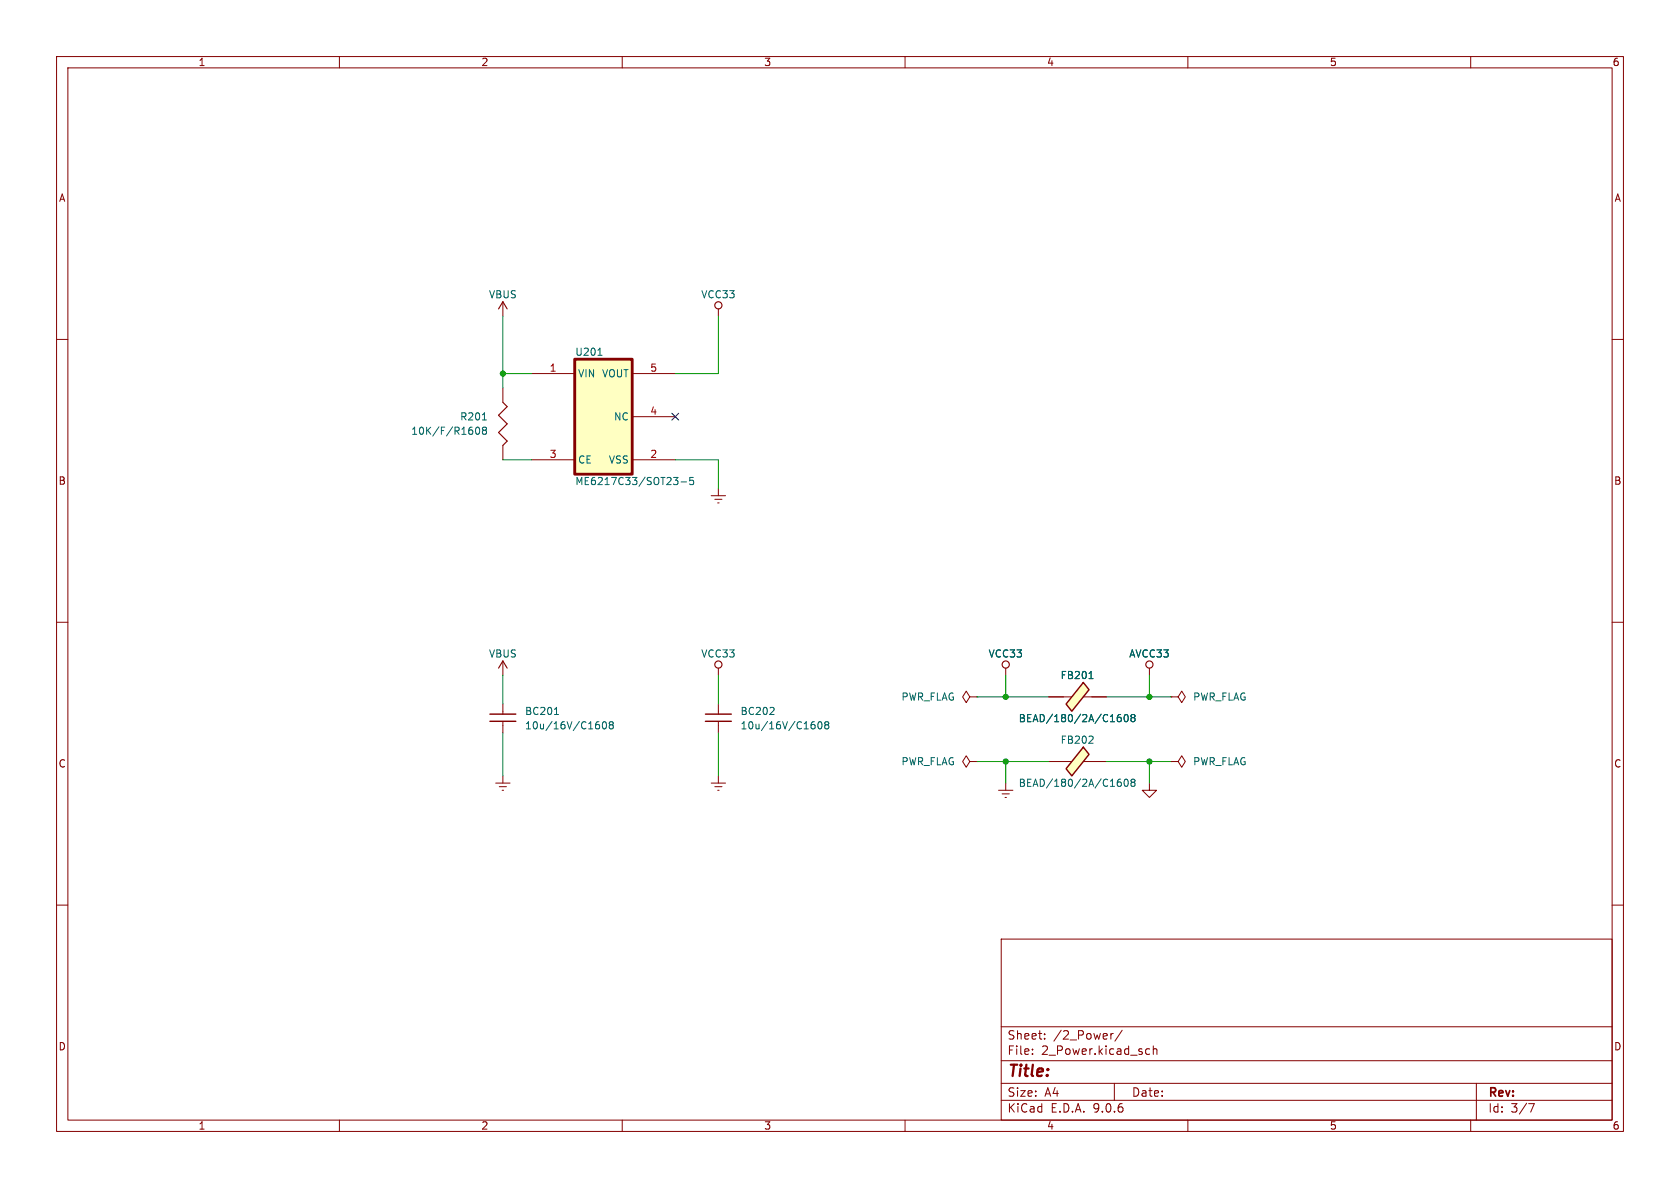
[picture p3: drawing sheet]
<svg xmlns="http://www.w3.org/2000/svg" width="297mm" height="210mm" viewBox="0 0 297 210" stroke-linecap="round" stroke-linejoin="round" font-family="sans-serif">
<g fill="none" stroke="#840000" stroke-width=".18">
<path d="M10 10h277v190h-277zM12 12h273v186h-273zM60 10v2M110 10v2M160 10v2M210 10v2M260 10v2M10 60h2M285 60h2M10 110h2M285 110h2M10 160h2"/>
<path d="M177 166h108v32h-108zM285 160h2M60 198v2M110 198v2M160 198v2M177 194.5h108M177 191.5h108M177 187.5h108M177 181.5h108M182.5 186.3v.1M182.5 185.5v.1M184.7 183.6v.1"/>
<path d="M184.7 182.8v.1M196.8 182.7l-.3 .1-.1 .2M197 191.5v3M198.4 182.1l-1.3 2M202.7 186.3h.5M202.7 185.5h.5M203.9 185.5l.2-.1 .4 .1v.9M203.9 184.9v1.5M210 198v2M260 198v2M261 191.5v6.5M270.2 195.1h1l-.6 1.5"/>
</g>
<path d="M191.5 120.7l1 1.2-3 3.8-1-1.2z" fill="#ffffc2"/>
<g fill="none" stroke="#840000" stroke-width=".18">
<path d="M88.9 116.8v2.6M171.4 123.2l-.6-1-.6 1 .6 1 .6-1h1.3M171.4 134.6l-.6-1-.6 1 .6 1 .6-1h1.3M172.7 123.2h.1M172.7 134.6h.1M176.5 139.7h2.6M177.8 138.4v1.3M185.4 123.2h4.1M191.5 123.2h4.1M203.2 138.4v1.3h1.3l-1.3 1.3-1.3-1.3h1.3M207 134.6h1.3l.6-1 .6 1-.6 1-.6-1M207 134.6h.1"/>
<path d="M207 123.2h1.3l.6-1 .6 1-.6 1-.6-1M207 123.2h.1M177.2 140.3h1.2M177.7 141h.2"/>
</g>
<path d="M191.5 120.7l1 1.2-3 3.8-1-1.2z" fill="none" stroke="#840000" stroke-width=".25"/>
<path d="M192.5 120h.8M192.8 118.9l.1-.2v1.3M198.1 126.3l-.3 .1a.86 .86 0 0 0 0 1.2l.4-.1v-.5l-.2-.2h-.2l-.3 .2M198.8 126.4l.2-.1a.68 .68 0 0 1 .5 .6 .68 .68 0 0 1-.5 .7l-.2-.1-.1-.4zM200.2 126.9l-.3-.3 .3-.3h.2l.3 .3-.3 .3M200.2 126.9l-.3 .2 .1 .4 .2 .1 .3-.1 .2-.2v-.2l-.3-.2M200.2 126.9h.2" fill="none" stroke="#006464" stroke-width=".18"/>
<path d="M88.1 118.1l.8-1.3 .8 1.3" fill="none" stroke="#840000" stroke-width=".2"/>
<path d="M191.5 132.1l1 1.3-3 3.8-1-1.3z" fill="#ffffc2"/>
<g fill="none" stroke="#840000" stroke-width=".18">
<path d="M127 54.6v1.3M125.7 87.6h2.6M126.4 88.3h1.2M126.9 88.9h.2M127 86.4v1.2M127 118.1v1.3M177.8 118.1v1.3M203.2 118.1v1.3M125.7 138.4h2.6M126.4 139.1h1.2M126.9 139.7h.2M127 124.5v1.7"/>
<path d="M127 127.5v2M127 137.2v1.2M185.4 134.6h4.1M191.5 134.6h4.1"/>
</g>
<path d="M124.7 126.2h4.6M124.7 127.5h4.6M191.5 132.1l1 1.3-3 3.8-1-1.3z" fill="none" stroke="#840000" stroke-width=".25"/>
<g fill="none" stroke="#006464" stroke-width=".18">
<path d="M136.7 125.1l.1 .2v.3l-.7 .7h.7M143.6 128.1h.3l.2 .2-.1 .4-.4 .1M144 127.6h-.4M144.8 127.6h.1a.68 .68 0 0 1 .4 .6 .68 .68 0 0 1-.4 .6 .84 .84 0 0 1-.1-1.2zM146 128.1l-.2-.2 .2-.3h.3l.2 .2-.2 .3M146 128.1l-.2 .3 .1 .3 .1 .1h.4l.1-.2v-.2l-.2-.3M146 128.1h.3M193.1 130.2l.2 .2-.1 .3-.7 .7h.8M198.1 137.7l-.3 .1a.86 .86 0 0 0 0 1.2l.4-.1v-.4l-.2-.3h-.2l-.3 .3M198.8 137.9l.2-.2a.68 .68 0 0 1 .5 .7 .68 .68 0 0 1-.5 .6l-.2-.1-.1-.4zM200.2 138.3l-.3-.3 .3-.3h.2l.3 .3-.3 .3M200.2 138.3l-.3 .2 .1 .4 .2 .1 .3-.1 .2-.1v-.3l-.3-.2"/>
<path d="M200.2 138.3h.2"/>
</g>
<g fill="none" stroke="#840000" stroke-width=".2">
<circle cx="127" cy="54" r=".63"/>
<circle cx="127" cy="117.5" r=".63"/>
<circle cx="177.8" cy="117.5" r=".63"/>
<circle cx="203.2" cy="117.5" r=".63"/>
</g>
<path d="M101.6 63.5h10.2v20.3h-10.2z" fill="#ffffc2"/>
<path d="M101.6 63.5h10.2v20.3h-10.2z" fill="none" stroke="#840000" stroke-width=".51"/>
<g fill="none" stroke="#840000" stroke-width=".18">
<path d="M88.9 53.3v2.6M88.9 68.6v2.5M88.9 78.7v2.6M94 66h7.6M111.8 66h7.6M111.8 73.7h7.6M94 81.3h7.6M111.8 81.3h7.6M87.6 138.4h2.6M88.3 139.1h1.2M88.8 139.7h.2M88.9 124.5v1.7"/>
<path d="M88.9 127.5v2M88.9 137.2v1.2M185.4 123.2h2.6M193 123.2h2.6"/>
</g>
<g fill="none" stroke="#006464" stroke-width=".18">
<path d="M83.5 76.1v.6M84.3 75.6l.1-.1a.68 .68 0 0 1 .4 .6 .68 .68 0 0 1-.4 .7 .84 .84 0 0 1-.1-1.2zM85.3 74.2h.7M85.5 76.1l-.2-.3 .2-.3h.3l.2 .3-.2 .3M85.5 76.1l-.2 .2v.4l.2 .1 .4-.1 .1-.2v-.2l-.2-.2M85.5 76.1h.3M105.7 62.8h.7M119.1 84.4h.8l-.5 .5M119.6 84.9l.3 .2v.3l-.3 .3M120.4 85.2h1M122.6 84.4h-.6l-.1 .6 .2-.1h.4l.1 .2v.4l-.2 .2-.5-.2M192.5 120h.8"/>
<path d="M192.8 118.9l.1-.2v1.3M98 126.3h.7M105.5 128.1h.3l.2 .2-.1 .4-.4 .1M105.9 127.6h-.4M106.7 127.6h.1a.68 .68 0 0 1 .4 .6 .68 .68 0 0 1-.4 .6 .84 .84 0 0 1-.1-1.2zM107.9 128.1l-.2-.2 .2-.3h.3l.2 .2-.2 .3M107.9 128.1l-.2 .3 .1 .3 .1 .1h.4l.1-.2v-.2l-.2-.3M107.9 128.1h.3M198.1 126.3l-.3 .1a.86 .86 0 0 0 0 1.2l.4-.1v-.5l-.2-.2h-.2l-.3 .2M198.8 126.4l.2-.1a.68 .68 0 0 1 .5 .6 .68 .68 0 0 1-.5 .7l-.2-.1-.1-.4zM200.2 126.9l-.3-.3 .3-.3h.2l.3 .3-.3 .3M200.2 126.9l-.3 .2 .1 .4 .2 .1 .3-.1 .2-.2v-.2l-.3-.2"/>
<path d="M200.2 126.9h.2"/>
</g>
<path d="M88.1 54.6l.8-1.3 .8 1.3M88.9 71.1l.8 .8-1.6 1.5 1.6 1.5-1.6 1.6 1.6 1.5-.8 .7" fill="none" stroke="#840000" stroke-width=".2"/>
<path d="M86.6 126.2h4.6M86.6 127.5h4.6" fill="none" stroke="#840000" stroke-width=".25"/>
<g fill="none" stroke="#009600" stroke-width=".18">
<path d="M88.9 55.9v12.7M127 55.9v10.1h-7.6M88.9 66h5.1M88.9 81.3h5.1M119.4 81.3h7.6v5.1M88.9 119.4v5.1M127 119.4v5.1M177.8 119.4v3.8M203.2 119.4v3.8M88.9 129.5v7.7M127 129.5v7.7M172.7 123.2h12.7"/>
<path d="M172.7 134.6h12.7M177.8 134.6v3.8M195.6 123.2h11.4M195.6 134.6h11.4M203.2 134.6v3.8"/>
</g>
<path d="M118.8 73.1l1.2 1.2M120 73.1l-1.2 1.2" fill="none" stroke="#000084" stroke-width=".18"/>
<g fill="#009600" stroke="#009600" stroke-width=".18">
<circle cx="203.2" cy="134.6" r=".46"/>
<circle cx="177.8" cy="123.2" r=".46"/>
<circle cx="177.8" cy="134.6" r=".46"/>
<circle cx="203.2" cy="123.2" r=".46"/>
<circle cx="88.9" cy="66" r=".46"/>
</g>
<text font-size="2.8" fill="#840000" x="178" y="190.9">Title:</text>
<g font-size="2.1" fill="#840000">
<text x="178" y="184">Sheet:</text>
<text x="186.2" y="184">/2_Power/</text>
<text x="178" y="186.7">File:</text>
<text x="184.1" y="186.7">2_Power.kicad_sch</text>
<text x="178" y="196.9">KiCad</text>
<text x="178" y="194.1">Size:</text>
<text x="184.7" y="194.1">A4</text>
<text x="185.7" y="196.9">E.D.A.</text>
<text x="193.3" y="196.9">9.0.6</text>
<text x="200" y="194.1">Date:</text>
<text x="263" y="194.3">Rev:</text>
<text x="263" y="196.9">Id:</text>
<text x="267.1" y="196.9">3/7</text>
</g>
<g font-size="1.8" fill="#840000">
<text x="35" y="11.9">1</text>
<text x="85" y="11.9">2</text>
<text x="135" y="11.9">3</text>
<text x="185" y="11.9">4</text>
<text x="235" y="11.9">5</text>
<text x="285" y="11.9">6</text>
<text x="10.3" y="35.9">A</text>
<text x="285.3" y="35.9">A</text>
<text x="10.3" y="85.9">B</text>
<text x="285.3" y="85.9">B</text>
<text x="10.3" y="135.9">C</text>
<text x="285.3" y="135.9">C</text>
<text x="10.3" y="185.9">D</text>
<text x="285.3" y="185.9">D</text>
<text x="35" y="199.9">1</text>
<text x="85" y="199.9">2</text>
<text x="135" y="199.9">3</text>
<text x="185" y="199.9">4</text>
<text x="235" y="199.9">5</text>
<text x="285" y="199.9">6</text>
</g>
<g font-size="1.8" fill="#006464">
<text x="86.3" y="52.9">VBUS</text>
<text x="123.9" y="52.9">VCC33</text>
<text x="101.6" y="63.1">U201</text>
<text x="102.1" y="66.9">VIN</text>
<text x="106.3" y="66.9">VOUT</text>
<text x="72.6" y="77.1">10K/F/R1608</text>
<text x="81.2" y="74.5">R201</text>
<text x="108.4" y="74.5">NC</text>
<text x="102.1" y="82.1">CE</text>
<text x="107.5" y="82.1">VSS</text>
<text x="101.6" y="86">ME6217C33/SOT23-5</text>
<text x="86.3" y="116.4">VBUS</text>
<text x="123.9" y="116.4">VCC33</text>
<text x="174.7" y="116.4">VCC33</text>
<text x="199.5" y="116.4">AVCC33</text>
<text x="159.3" y="124.1">PWR_FLAG</text>
<text x="187.4" y="120.2">FB201</text>
<text x="210.8" y="124.1">PWR_FLAG</text>
<text x="92.7" y="126.6">BC201</text>
<text x="92.7" y="129.1">10u/16V/C1608</text>
<text x="130.8" y="126.6">BC202</text>
<text x="130.8" y="129.1">10u/16V/C1608</text>
<text x="180" y="127.9">BEAD/180/2A/C1608</text>
<text x="187.4" y="131.7">FB202</text>
<text x="159.3" y="135.5">PWR_FLAG</text>
<text x="210.8" y="135.5">PWR_FLAG</text>
<text x="180" y="139.3">BEAD/180/2A/C1608</text>
</g>
<g font-size="1.8" fill="#a90000">
<text x="97.1" y="65.8">1</text>
<text x="114.9" y="65.8">5</text>
<text x="114.9" y="73.4">4</text>
<text x="97.1" y="81">3</text>
<text x="114.9" y="81">2</text>
</g>
</svg>
